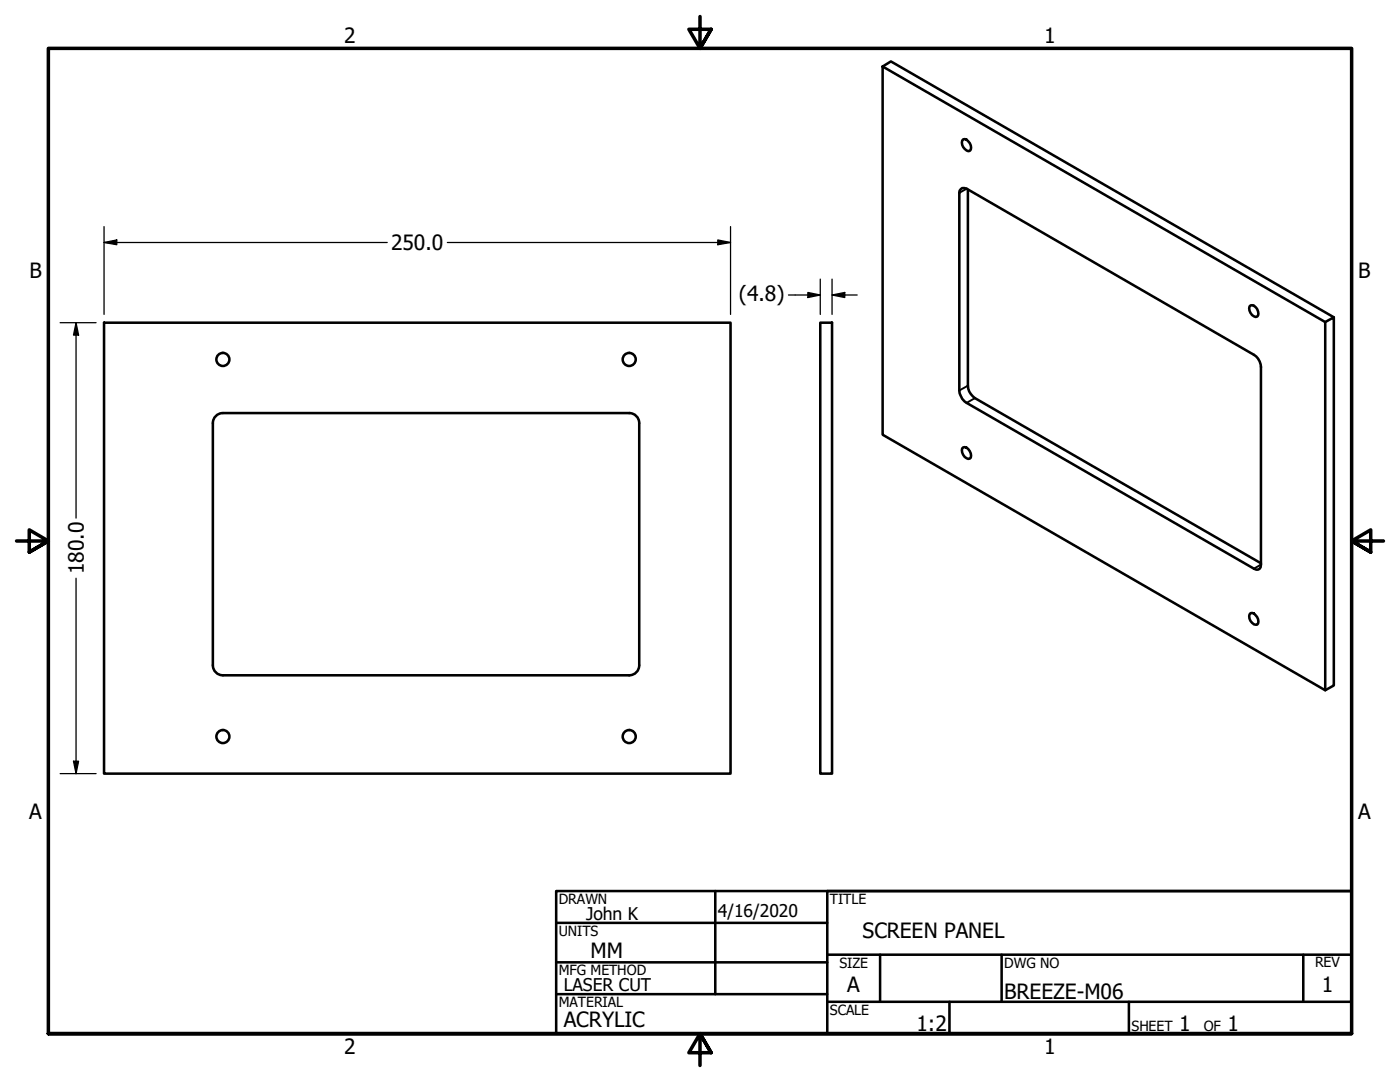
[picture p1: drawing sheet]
<svg xmlns="http://www.w3.org/2000/svg" width="279mm" height="216mm" viewBox="0 0 279 216" stroke-linecap="round" stroke-linejoin="round" font-family="sans-serif">
<!-- layer: Visible (ANSI) -->
<g fill="none" stroke="#000" stroke-width=".51">
<path d="M176.1 13.3l88.4 51v73.4l-88.4-51zM176.1 13.3l1.7-1 88.4 51M191.8 37.7l.2-.2 .9 .2 57.4 33.1a2.95 2.95 0 0 1 1.4 2.4v39.4l-.1 .6-.5 .5-.8-.2-57.4-33.1a3.1 3.1 0 0 1-1.4-2.5v-39.4v-.5zM192.2 27.8a1.52 1.52 0 0 1 1.3 2.3 1.52 1.52 0 0 1-1.3-2.3zM193.2 37.8v39.2a3 3 0 0 0 1.4 2.4l57.1 33M20.8 64.4h125v90h-125zM163.7 64.4h2.4v90h-2.4zM249.4 61.2a1.13 1.13 0 0 1 1.7 1v.4l-.2 .6a1.53 1.53 0 0 1-1.5-2zM264.5 64.3l1.7-1v73.5l-1.7 .9M42.5 84.4a2 2 0 0 1 2-2h81.1a2 2 0 0 1 2 2M42.5 84.5v48.2M127.6 84.5v48.2"/>
<path d="M192.2 89.3a1.49 1.49 0 0 1 1.3 2.2 1.49 1.49 0 0 1-1.3-2.2zM42.5 132.7a2 2 0 0 0 2 2h81.1a2 2 0 0 0 2-2M249.6 122.4a1.52 1.52 0 0 1 1.3 2.3 1.52 1.52 0 0 1-1.3-2.3z"/>
<circle cx="44.5" cy="71.7" r="1.3"/>
<circle cx="125.6" cy="71.7" r="1.3"/>
<circle cx="44.5" cy="147" r="1.3"/>
<circle cx="125.6" cy="147" r="1.3"/>
</g>
<!-- layer: Visible Narrow (ANSI) -->
<path d="M192.9 37.7l-1.4 .8M193.2 77l-1.7 .9M194.6 79.4l-1.7 1M251.7 112.6l-1.4 .9" fill="none" stroke="#000" stroke-width=".38"/>
<!-- layer: Border (ANSI) -->
<path d="M139.7 3.3v6.4l-2.2-3.9h4.4l-2.2 3.9 2.2-3.9M3.3 107.9h6.4l-3.9-2.2v4.5l3.9-2.3-3.9 2.3M276.1 107.9h-6.4l3.9-2.2v4.5l-3.9-2.3 3.9 2.3M9.7 206.2v-196.5h260v196.5h-260h260M141.9 210.1l-2.2-3.9 2.2 3.9h-4.4l2.2-3.9v6.4" fill="none" stroke="#000" stroke-width=".7"/>
<!-- layer: Title (ANSI) -->
<g fill="none" stroke="#000" stroke-width=".51">
<path d="M111 177.8h158.7v28.4h-158.7zM142.7 177.8v20.6M269.7 177.8h-104.6v28.4M111 184.1h54.1M111 192h54.1M111 198.4h54.1M165.1 190.5h104.6M165.1 199.9h104.6M175.6 190.5v9.4M189.5 199.9v6.3M199.9 190.5v9.4M225.3 199.9v6.3"/>
<path d="M260.1 190.5v9.4"/>
</g>
<!-- layer: Dimension (ANSI) -->
<g fill="none" stroke="#000" stroke-width=".25">
<path d="M20.8 48.4l2.5-.5v.9zM20.8 48.4h56.5M20.8 45.2v17.5M89.3 48.4h56.5M143.3 47.9l2.5 .5-2.5 .4zM145.8 45.2v17.5M157.4 58.9h6.3M161.2 58.4l2.5 .5-2.5 .5zM163.7 55.7v7M166.1 58.9l2.5-.5v1zM166.1 58.9h5M166.1 55.7v7"/>
<path d="M12 64.4h7.2M15.2 64.4l.5 2.5h-1zM15.2 64.4v39M15.2 115.4v39M12 154.4h7.2M14.7 151.9h1l-.5 2.5z"/>
</g>
<g fill="#000">
<path d="M20.8 48.4l2.5-.5v.9z" fill-rule="evenodd"/>
<path d="M143.3 47.9l2.5 .5-2.5 .4z" fill-rule="evenodd"/>
<path d="M161.2 58.4l2.5 .5-2.5 .5z" fill-rule="evenodd"/>
<path d="M166.1 58.9l2.5-.5v1z" fill-rule="evenodd"/>
<path d="M15.2 64.4l.5 2.5h-1z" fill-rule="evenodd"/>
<path d="M14.7 151.9h1l-.5 2.5z" fill-rule="evenodd"/>
</g>
<g font-size="4.2">
<text x="68.7" y="8.6">2</text>
<text x="208.4" y="8.6">1</text>
<text x="78" y="49.9">250.0</text>
<text x="5.9" y="55.5">B</text>
<text x="271.1" y="55.5">B</text>
<text x="147.4" y="60">(4.8)</text>
<text x="16.7" y="114.6" transform="rotate(-90 16.7 114.6)">180.0</text>
<text x="5.8" y="163.4">A</text>
<text x="271" y="163.4">A</text>
<text x="117.9" y="191.1">MM</text>
<text x="172.1" y="187.2">SCREEN PANEL</text>
<text x="169.1" y="198">A</text>
<text x="263.8" y="198">1</text>
<text x="200.4" y="199.3">BREEZE-M06</text>
<text x="112.5" y="204.9">ACRYLIC</text>
<text x="182.9" y="205.7">1:2</text>
<text x="235.3" y="205.7">1</text>
<text x="245" y="205.7">1</text>
<text x="68.7" y="210.3">2</text>
<text x="208.4" y="210.3">1</text>
</g>
<g font-size="3.5">
<text x="117" y="183.6">John K</text>
<text x="143.3" y="183.1">4/16/2020</text>
<text x="112.5" y="197.7">LASER CUT</text>
</g>
<g font-size="2.8">
<text x="111.5" y="180.3">DRAWN</text>
<text x="165.6" y="180.3">TITLE</text>
<text x="111.5" y="186.8">UNITS</text>
<text x="111.5" y="194.6">MFG METHOD</text>
<text x="167.5" y="193.1">SIZE</text>
<text x="200.4" y="193.1">DWG NO</text>
<text x="262.4" y="193">REV</text>
<text x="111.5" y="200.9">MATERIAL</text>
<text x="165.6" y="202.5">SCALE</text>
<text x="225.8" y="205.7">SHEET</text>
<text x="240.2" y="205.7">OF</text>
</g>
</svg>
